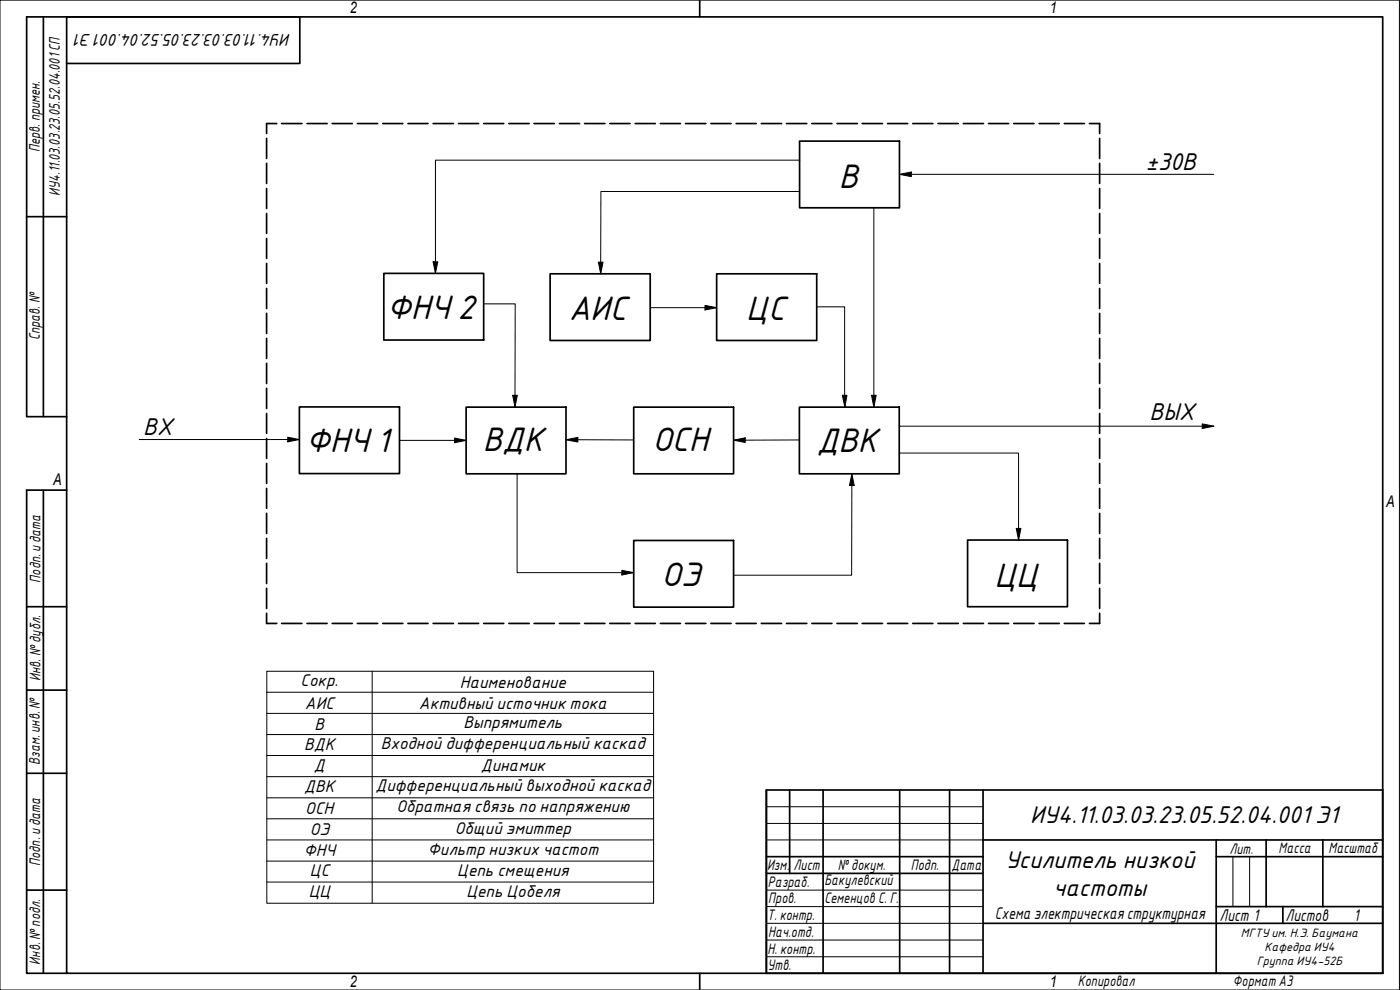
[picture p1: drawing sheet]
<svg xmlns="http://www.w3.org/2000/svg" width="420mm" height="297mm" viewBox="0 0 420 297" stroke-linecap="round" stroke-linejoin="round" font-family="sans-serif">
<g fill="none" stroke="#000" stroke-width=".51">
<path d="M13 5.1v119.9M20 19h70v-13.9h-82v119.9h12M83.1 37.1h-3.1v3M84.5 37.1h6.1M92.1 37.1h6.1M99.7 37.1h6M107.3 37.1h6M114.9 37.1h6M122.4 37.1h6.1M130 37.1h6.1M137.6 37.1h6M145.2 37.1h6"/>
<path d="M152.7 37.1h6.1M160.3 37.1h6.1M167.9 37.1h6M175.5 37.1h6M183 37.1h6.1M190.6 37.1h6.1M198.2 37.1h6M205.7 37.1h6.1M213.4 37.1h6M220.9 37.1h6M228.5 37.1h6.1M236 37.1h6.1"/>
<path d="M243.6 37.1h6.1M251.2 37.1h6.1M258.8 37.1h6.1M266.4 37.1h6M273.9 37.1h6.1M281.5 37.1h6.1M289.1 37.1h6M296.7 37.1h6M304.2 37.1h6.1M311.8 37.1h6.1M319.4 37.1h6M327 37.1h3v3"/>
<path d="M80 41.5v6M80 49v6M80 56.6v5.9M240 42.3h29.9v20h-29.9zM330 41.5v6M330 49v6M330 56.6v5.9M8 65h12M80 64.1v5.9M80 71.6v5.9M80 79v6M330 64.1v5.9"/>
<path d="M330 71.6v5.9M330 79v6M80 86.5v6.1M80 94v6.1M115.2 82h30v20h-30zM165.1 82.2h30v20h-30zM215.1 82.2h30v20h-30zM330 86.5v6.1M330 94v6.1M80 101.5v6.1M80 109v6M80 116.5v6"/>
<path d="M330 101.5v6.1M330 109v6M330 116.5v6M80 124.1v5.9M80 131.6v5.9M80 139.1v5.9M89.9 122.1h30v20h-30zM139.9 122.2h30v20h-30zM190.2 122.2h30v20h-30zM239.9 122.2h30v20h-30zM330 124.1v5.9M330 131.6v5.9"/>
<path d="M330 139.1v5.9M13 147.1v144.9M20 147.1h-12v144.9h12M80 146.5v6M80 154v6.1M330 146.5v6M330 154v6.1M80 161.5v6.1M80 169v6.1M80 176.5v6M190.2 162.2h30v20h-30zM290.4 162h30v20h-30z"/>
<path d="M330 161.5v6.1M330 169v6.1M330 176.5v6M8 182h12M80 184v3.1h3.1M84.5 187.1h6.1M92.1 187.1h6.1M99.7 187.1h6M107.3 187.1h6M114.9 187.1h6M122.4 187.1h6.1M130 187.1h6.1"/>
<path d="M137.6 187.1h6M145.2 187.1h6M152.7 187.1h6.1M160.3 187.1h6.1M167.9 187.1h6M175.5 187.1h6M183 187.1h6.1M190.6 187.1h6.1M198.2 187.1h6M205.7 187.1h6.1M213.4 187.1h6M220.9 187.1h6"/>
<path d="M228.5 187.1h6.1M236 187.1h6.1M243.6 187.1h6.1M251.2 187.1h6.1M258.8 187.1h6.1M266.4 187.1h6M273.9 187.1h6.1M281.5 187.1h6.1M289.1 187.1h6M296.7 187.1h6M304.2 187.1h6.1M311.8 187.1h6.1"/>
<path d="M319.4 187.1h6M330 184v3.1h-3M8 207.1h12M8 232h12M8 267.1h12"/>
</g>
<g fill="none" stroke="#000" stroke-width=".51">
<path d="M230 237h185v55h-185zM237 237v25.1M247 237v55M270 237v55M285 237v55M295 237v55M230 257h65M295 252h120M365 257h50M365 252v40M380 252v20M397 252v20"/>
<path d="M230 262.1h65M295 277h120M365 272h50M385 272v5"/>
</g>
<path d="M230 242h65M230 247.1h65M230 252h65M370 257v15M375 257v15M230 267.1h65M230 272h65M230 277h65M230 282.1h65M230 287.1h65" fill="none" stroke="#000" stroke-width=".3"/>
<path d="M20 5.1h395v286.9h-395zM210 0v5.1M210 292v5" fill="none" stroke="#000" stroke-width=".51"/>
<path d="M0 0h420v297h-420z" fill="none" stroke="#000" stroke-width=".3"/>
<g fill="none" stroke="#000" stroke-width=".3">
<path d="M240 57.5h-59.7v24.7M240 48.1h-109.3v33.9M269.9 52.3l3.6-.7v1.4zM269.9 52.3h94.3M130 78.5h1.4l-.7 3.5zM179.6 78.7h1.4l-.7 3.5zM262.3 62.3v59.9M145.1 91.2h9.5v31M195.2 92.3h19.9M211.6 91.6l3.5 .7-3.5 .7zM245.4 92.1h8.1l.1 30.1M153.9 118.6h1.4l-.7 3.6z"/>
<path d="M252.8 118.6h1.4l-.6 3.6zM261.6 118.6h1.4l-.7 3.6zM41.8 131.9h48.1M86.4 131.2l3.5 .7-3.5 .7zM119.9 132.1h20M136.4 131.4l3.5 .7-3.5 .7zM169.9 131.9l3.5-.7v1.4zM169.9 131.9l20.2 .1M220.2 132.1l3.4-.7v1.4zM239.8 132l-19.6 .1M269.8 135.9h35.9v26.1M270.1 127.9h94.2"/>
<path d="M360.8 127.2l3.5 .7-3.5 .7zM155.2 142v29.8h35M255.7 142.2l.6 3.5h-1.3zM255.7 142.2l-.1 30.4h-35.3M305 158.5h1.4l-.7 3.5zM186.6 171.1l3.6 .7-3.6 .7zM80.1 201.4h116.1v69.6h-116.1zM80.1 207.7h116.1M80.1 214h116.1M111.7 201.4v69.6M80.1 220.4h116.1M80.1 226.7h116.1"/>
<path d="M80.1 233h116.1M80.1 239.4h116.1M80.1 245.7h116.1M80.1 252h116.1M80.1 258.4h116.1M80.1 264.7h116.1"/>
</g>
<g fill="#000">
<path d="M269.9 52.3l3.6-.7v1.4zM130 78.5h1.4l-.7 3.5zM179.6 78.7h1.4l-.7 3.5zM211.6 91.6l3.5 .7-3.5 .7zM153.9 118.6h1.4l-.7 3.6zM252.8 118.6h1.4l-.6 3.6zM261.6 118.6h1.4l-.7 3.6zM86.4 131.2l3.5 .7-3.5 .7zM136.4 131.4l3.5 .7-3.5 .7zM169.9 131.9l3.5-.7v1.4zM220.2 132.1l3.4-.7v1.4zM360.8 127.2l3.5 .7-3.5 .7z"/>
<path d="M255.7 142.2l.6 3.5h-1.3zM305 158.5h1.4l-.7 3.5zM186.6 171.1l3.6 .7-3.6 .7z"/>
</g>
<g font-size="9.8">
<text x="251.7" y="56.3">В</text>
<text x="116.1" y="95.7">ФНЧ2</text>
<text x="170.7" y="95.9">АИС</text>
<text x="224" y="95.9">ЦС</text>
<text x="91.8" y="135.7">ФНЧ1</text>
<text x="144.9" y="135.4">ВДК</text>
<text x="195.8" y="135.4">ОСН</text>
<text x="245.1" y="135.6">ДВК</text>
<text x="198.6" y="175.8">ОЭ</text>
<text x="298.4" y="176">ЦЦ</text>
</g>
<g font-size="7">
<text x="343.9" y="51">±30В</text>
<text x="345" y="125.9">ВЫХ</text>
<text x="43" y="130.5">ВХ</text>
<text x="309.2" y="247">ИУ4.11.03.03.23.05.52.04.001Э1</text>
<text x="301.6" y="260.3">Усилитель низкой</text>
<text x="316" y="268.8">частоты</text>
</g>
<g font-size="4.9">
<text x="87.2" y="10.3" transform="rotate(180 87.2 10.3)">ИУ4.11.03.03.23.05.52.04.001Э1</text>
<text x="90.2" y="205.8">Сокр.</text>
<text x="138" y="206.3">Наименование</text>
<text x="91.5" y="212.6">АИС</text>
<text x="125.7" y="212.6">Активный источник тока</text>
<text x="94.4" y="218.9">В</text>
<text x="139.1" y="218.4">Выпрямитель</text>
<text x="91.3" y="225">ВДК</text>
<text x="114.3" y="224.8">Входной дифференциальный каскад</text>
<text x="94.2" y="231.4">Д</text>
<text x="144.3" y="231.4">Динамик</text>
<text x="91.3" y="237.7">ДВК</text>
<text x="112.7" y="237.4">Дифференциальный выходной каскад</text>
<text x="91.6" y="244.3">ОСН</text>
<text x="119" y="243.8">Обратная связь по напряжению</text>
<text x="93" y="250.6">ОЭ</text>
<text x="136.5" y="250.1">Общий эмиттер</text>
<text x="91.2" y="257">ФНЧ</text>
<text x="128.4" y="256.4">Фильтр низких частот</text>
<text x="93" y="262.9">ЦС</text>
<text x="137.2" y="262.9">Цепь смещения</text>
<text x="92.6" y="269.2">ЦЦ</text>
<text x="140" y="269.2">Цепь Цобеля</text>
<text x="298.6" y="275.7">Схема электрическаяструктурная</text>
<text x="366" y="276.3">Лист 1</text>
<text x="385.8" y="276.3">Листов</text>
<text x="406.3" y="276.2">1</text>
</g>
<g font-size="4.8">
<text x="105" y="4">2</text>
<text x="315" y="4">1</text>
<text x="16" y="145.5">A</text>
<text x="416" y="152.1">A</text>
<text x="105" y="296">2</text>
<text x="315" y="296">1</text>
</g>
<g font-size="4.4">
<text x="11.9" y="45.6" transform="rotate(-90 11.9 45.6)">Перв. примен.</text>
<text x="17.9" y="58.7" transform="rotate(-90 17.9 58.7)">ИУ4.11.03.03.23.05.52.04.001СП</text>
<text x="12" y="102.2" transform="rotate(-90 12 102.2)">Справ. №</text>
<text x="12.2" y="174.8" transform="rotate(-90 12.2 174.8)">Подп. идата</text>
<text x="12.2" y="204.3" transform="rotate(-90 12.2 204.3)">Инв. №дубл.</text>
<text x="12" y="229.5" transform="rotate(-90 12 229.5)">Взам. инв. №</text>
<text x="369" y="256.1">Лит.</text>
<text x="383.7" y="256.1">Масса</text>
<text x="398.7" y="256.1">Масштаб</text>
<text x="12.1" y="259.8" transform="rotate(-90 12.1 259.8)">Подп. идата</text>
<text x="230.2" y="261.1">Изм.</text>
<text x="238.2" y="261.1">Лист</text>
<text x="251.5" y="261">№докум.</text>
<text x="273.4" y="261.2">Подп.</text>
<text x="285.6" y="261.2">Дата</text>
<text x="230.4" y="266.1">Разраб.</text>
<text x="247.4" y="265.7">Бакулевский</text>
<text x="230.6" y="271.1">Пров.</text>
<text x="247.4" y="270.9">Семенцов С. Г.</text>
<text x="230.3" y="276.1">Т. контр.</text>
<text x="230.5" y="281.1">Нач.отд.</text>
<text x="230.4" y="286.1">Н. контр.</text>
<text x="12.1" y="289.4" transform="rotate(-90 12.1 289.4)">Инв. №подл.</text>
<text x="230.3" y="291.1">Утв.</text>
<text x="323.5" y="295.8">Копировал</text>
<text x="370" y="295.7">Формат A3</text>
</g>
<g font-size="3.5">
<text x="372.4" y="281.1">МГТУим. Н.Э. Баумана</text>
<text x="379.5" y="285.3">Кафедра ИУ4</text>
<text x="377.2" y="289.5">Группа ИУ4-52Б</text>
</g>
</svg>
